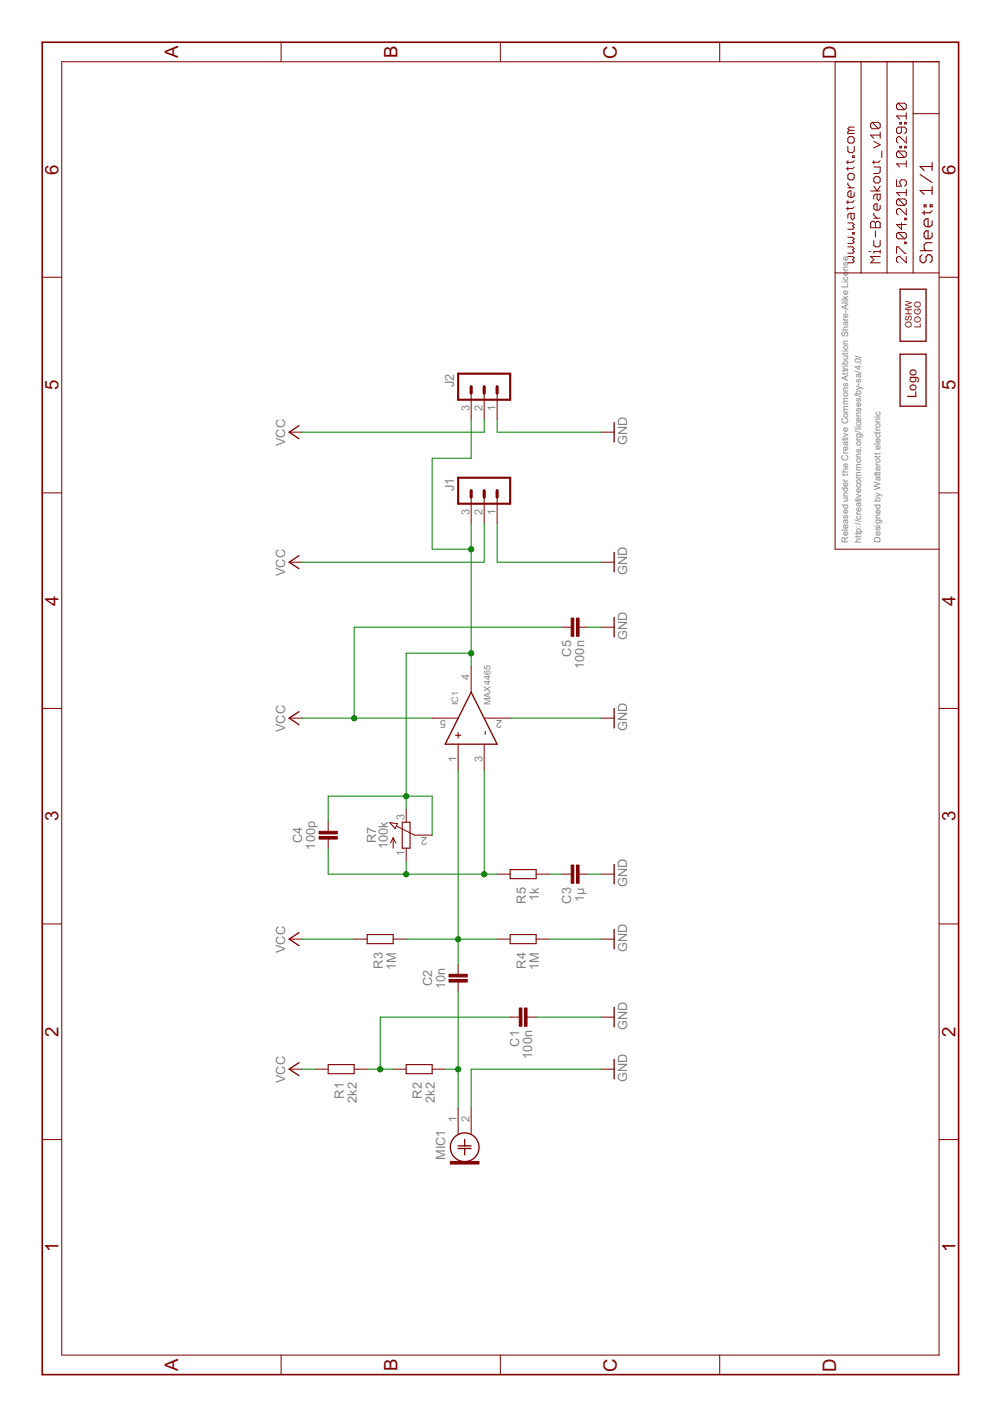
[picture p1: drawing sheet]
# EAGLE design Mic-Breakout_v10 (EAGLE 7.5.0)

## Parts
C1  100n  CAPACITOR-C0402  [R0402]
C2  10n  CAPACITOR-C0402  [R0402]
C3  1u  CAPACITOR-C0402  [R0402]
C4  100p  CAPACITOR-C0402  [R0402]
C5  100n  CAPACITOR-C0402  [R0402]
IC1  MAX4465  [SOT23-5]
J1  MA03-1  [MA03-1]
J2  JST_PH_3S3B-PH-SM4-TB  [JST_S3B-PH-SM4-TB]
LOGO1  LOGO-S_PLACE_M  [SPARK_TPLACE_M]
LOGO2  OSHW_LOGOX0100  [OSHW_6X100]
MIC1  CMA-4544PF  [CMA-4544PF]
R1  2k2  RESISTOR-R0402  [R0402]
R2  2k2  RESISTOR-R0402  [R0402]
R3  1M  RESISTOR-R0402  [R0402]
R4  1M  RESISTOR-R0402  [R0402]
R5  1k  RESISTOR-R0402  [R0402]
R7  100k  POTEVM3Y  [POT_EVM3Y]

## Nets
GND: C1.1 C3.1 C5.1 IC1.2(GND) J1.1 J2.1 MIC1.2 R4.1
N$1: C1.2 R1.1 R2.2
N$2: C2.2 IC1.1(+) R3.1 R4.2
N$3: C4.1 IC1.4(OUT) J1.3 J2.3 R7.2(S) R7.3(E)
N$4: C2.1 MIC1.1 R2.1
N$5: C4.2 IC1.3(-) R5.2 R7.1(A)
N$6: C3.2 R5.1
VCC: C5.2 IC1.5(VCC) J1.2 J2.2 R1.2 R3.2

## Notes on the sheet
- Released under the Creative Commons Attribution Share-Alike 
  License. http://creativecommons.org/licenses/by-sa/4.0/
  
  Designed by Stephan Watterott (Watterott electronic)
